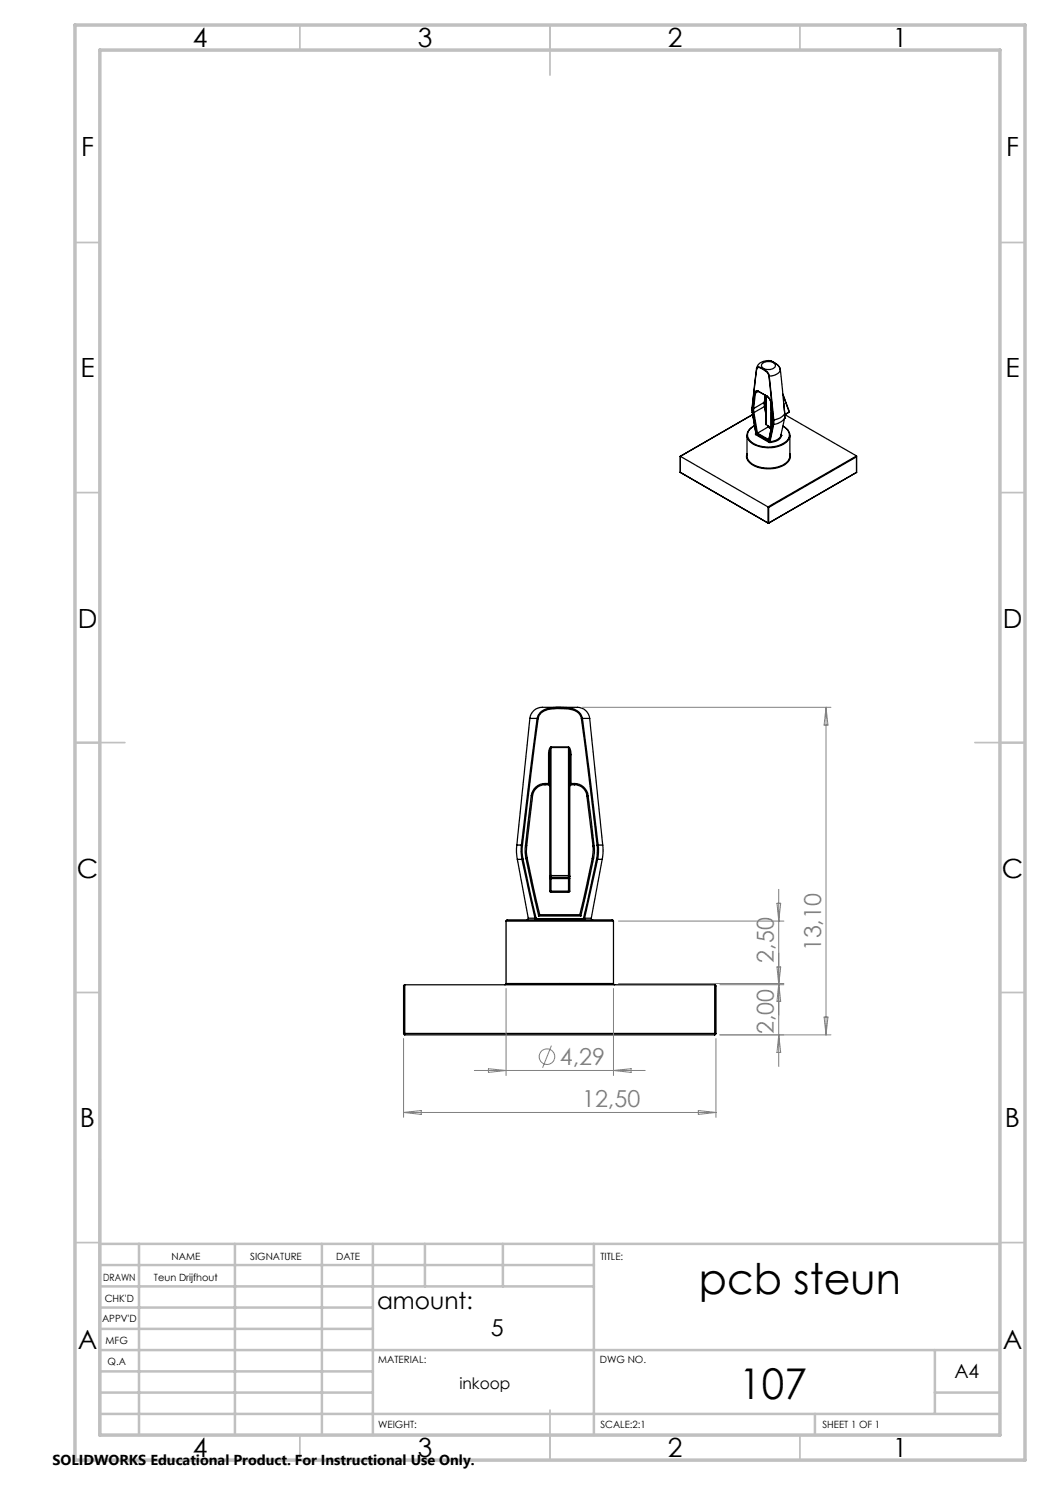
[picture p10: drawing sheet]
<svg xmlns="http://www.w3.org/2000/svg" width="210mm" height="297mm" viewBox="0 0 210 297" stroke-linecap="round" stroke-linejoin="round" font-family="sans-serif">
<g fill="none" stroke="#000" stroke-width=".25">
<path d="M151 78.6l-.4 3.1M151 78.6h.1M151.1 78.6l-.4 3.1M151.3 78.2l.4 .1M151.3 73.7l.2-.3a2.53 2.53 0 0 1 2.3 1.8M151.3 73.7v.1M151.3 73.7l-.9 7.8M151.3 78.2h.1M151.3 78.2l-.2 .4M151.3 73.8l.2-.3a2.76 2.76 0 0 1 2.3 1.7M151.3 73.8l-.8 7.8M151.7 78.3l-.6 .3"/>
<path d="M151.7 78.3a.46 .46 0 0 0-.5-.1 .46 .46 0 0 0-.2 .4M151.7 78.3h.1M151.7 78.3l1.7 1M152.4 72.8a1.74 1.74 0 0 1 2.7 .3 1.53 1.53 0 0 1-2.2 .7 .66 .66 0 0 1-.5-1zM153.2 79.1v5.8M153.4 79.2a1.68 1.68 0 0 1 .8 1.3M153.4 79.2h.1M153.4 79.3l.5 .5 .2 .6M153.8 75.2l.9 8.8M153.8 75.2h.1M153.8 75.2l1 8.8M153.9 72.1h-.2a2.17 2.17 0 0 0-2.4 1.6"/>
<path d="M153.9 72.1a2.72 2.72 0 0 1 2.2 1.8M153.9 72.1h.2a2.78 2.78 0 0 1 2 1.8M156.1 73.9a2.13 2.13 0 0 1-2.3 1.3M156.1 73.9l.6 6.7M156.6 78.8l1.3 3.5M156.6 79l1.2 3.4M136.1 94.4h.1M136.1 91.3h.1M136.1 94.4v.1M136.1 94.5l17.5 10.1M136.1 91.3v3.2M136.1 91.3l17.5 10.1"/>
<path d="M149.4 87.1v4.1a2.7 2.7 0 0 0 2.6 2.2 5.5 5.5 0 0 0 5.8-1.5l.2-.6v-4.2M149.4 90.7a1.99 1.99 0 0 0 1.3 2.4 6.4 6.4 0 0 0 6.9-.7 1.55 1.55 0 0 0 .4-1.7M149.5 86.5v.1a2.04 2.04 0 0 0 1.5 2.4 6 6 0 0 0 6.6-1 1.44 1.44 0 0 0 .3-1.5M150.4 81.5l.1 1M150.4 81.5l.1 .1M150.5 82.5l.7 4.2M150.5 81.6v.9M150.5 82.5h.1M150.5 82.5l.7 4.3M150.5 82.9l-14.4 8.4M150.6 81.7v.8M150.6 81.7h.1"/>
<path d="M150.6 82.5l.8 4.2M150.7 81.7l.1 .8M150.8 82.5h-.2M150.8 82.5l.7 4.1M150.9 85.2a1.8 1.8 0 0 0-1.4 1.6 1.8 1.8 0 0 0 1.1 1.8 6.1 6.1 0 0 0 6.9-.6 1.72 1.72 0 0 0-.7-2.6l-.2-.2 1 .8 .3 .5M150.9 85.2l-.2 .1a2.43 2.43 0 0 0-1.2 1.2M151.1 86.8v.1M151.1 86.9l2.7 1.6M151.2 86.7h.1M151.2 86.6l-.1 .2M151.2 86.7v.1M151.2 86.7l-.1 .1"/>
<path d="M151.2 86.8l-.1 .1M151.2 86.8l2.7 1.5M151.4 86.7l2.3 1.4M151.5 86.6l-.1 .1M151.5 86.6l2.2 1.3M152.9 80.5v.8M152.9 80.5l-2.2 1.2M152.9 80.4v.9M152.9 80.4l.1-1.3-.1 1.4M152.9 80.4v.1M152.9 81.3l.3 1.5M152.9 81.3l-2.1 1.2"/>
<path d="M152.9 81.3l.3 1.3M152.9 81.3h.1M153.2 84.8v.1M153.2 81.4l-.2 .1M153.2 84.9l1 .6M153.6 85.1v.3M153.6 85.2v.2M153.6 85.4l-2.1 1.2M153.6 85.4l.6 .4M153.6 85.4h.1M153.6 85.4l.6 .3M153.8 88.5h.2"/>
<path d="M153.9 88.3h.1M153.9 88.3l-.1 .2M154 88.3v.2M154.1 80.4l.4 3.5M154.1 80.4l.1 .1M154.2 80.5l.3 3.4M154.2 80.9v4.6M154.2 85.5h.1M154.3 85.4l-.1 .1M154.3 82.4v2.8M154.4 84.7l-.7 3.4M154.4 84.7h.1"/>
<path d="M154.5 83.9l-.1 .8M154.5 84.7l-.8 3.4M154.5 83.9v.8M154.5 83.9h.1M154.6 84.9l-.7 3.4M154.6 84.9h.1M154.7 84l-.1 .9M154.7 84h.1M154.7 84.9l-.7 3.4M154.8 84l-.1 .9M156.2 87.1h.1M156.2 87.1a2.3 2.3 0 0 1-2.2 1.2"/>
<path d="M156.2 86.9v.2M156.3 87.1a2.22 2.22 0 0 1-2.3 1.4M156.7 80.6l.3 2.1M156.9 83.6a3.3 3.3 0 0 1-2.2 1.3M156.9 83.6l-.7 3.3M156.9 83.6h.1M157 82.7l-.1 .9M157 82.7a3.1 3.1 0 0 1-2.2 1.3M157 82.7h.1M157.8 82.4l-.8 .5 14.3 8.3M157.8 82.4h.1M157.8 82.4l-.8 .5"/>
<path d="M157.9 82.4h-.1M157.9 82.3l-.1 .1M157.9 82.3v.1M171.3 94.5l-17.6 10.1M171.3 94.4v.1M171.3 91.2v.2l-17.6 10.1M171.3 94.5h.1M171.3 91.3v3.2M171.3 91.2l-17.7 10.2M153.6 101.4l.1 .1M153.6 104.6h.1M153.6 101.4v3.2"/>
<path d="M153.7 104.6h.1M153.7 101.5v3.1M106 143.7a2.93 2.93 0 0 1 3.6-2.2h5.4a2.62 2.62 0 0 1 2.9 2.2M106 143.7h1.4M106 143.7l-2.6 25.3M106.3 159.1l-1.2 10M106.3 159.1l.2 .1M106.5 159.2l-1.2 10M107.4 143.7a2.92 2.92 0 0 1 2.7-2.1 12.4 12.4 0 0 1 4.9 .3 2.52 2.52 0 0 1 1.5 1.8M107.4 143.7h.2M107.4 143.7l-3.1 25.3M107.6 143.7a2.59 2.59 0 0 1 2.5-1.9 8.4 8.4 0 0 1 5.2 .5 1.91 1.91 0 0 1 1 1.4"/>
<path d="M107.6 143.7l-3.1 25.3M109 156.7a2.8 2.8 0 0 0-2.7 2.4M109 156.9a2.55 2.55 0 0 0-2.5 2.3M109 156.7v.2M109 156.7h.7M109 156.9h.7M109.7 151h.3M109.7 156.7l.3 .5-.3-.3M109.7 156.7v.2M109.7 151v5.7M110 151v24.2M110.2 149.5l-.2 .4v1.1"/>
<path d="M110.2 149.4a1.62 1.62 0 0 0-.5 1.6M110.2 149.4v.1M110.2 149.5v25.6M110.2 149.5h3.5M110.2 149.4h3.5M113.7 149.5l.2 .4v1.1M113.7 149.4v.1M113.7 149.4a1.62 1.62 0 0 1 .5 1.6M113.7 149.5v25.6M113.9 151h.3M113.9 151v24.2M114.2 156.7l-.3 .5 .3-.3"/>
<path d="M114.2 156.7v.2M114.2 151v5.7M114.2 156.7h.7M114.2 156.9h.7M114.9 156.7a2.73 2.73 0 0 1 2.7 2.4M114.9 156.7v.2M114.9 156.9a2.48 2.48 0 0 1 2.5 2.3M116.3 143.7l3.1 25.3M116.5 143.7h-.2M116.5 143.7l3.1 25.3M116.5 143.7h1.4M117.4 159.2l1.2 10"/>
<path d="M117.6 159.1l1.2 10M117.6 159.1l-.2 .1M117.9 143.7l2.6 25.3M103.4 169l-.1 1.5 .2 1.4M103.4 169h.9M103.5 171.9h.9M103.5 171.9l2.2 11.8M104.3 169l-.1 1.4 .2 1.5M104.3 169h.2M104.4 171.9l2.6 11.8M104.5 169l-.1 1.4 .2 1.4M104.6 171.8l-.2 .1"/>
<path d="M104.6 171.8l2.6 11.8M105.1 169.1l-.1 1.3 .2 1.3M105.1 169.1l.2 .1M105.2 171.7l2.5 11.5M105.3 169.2v1.2l.1 1.3M105.4 171.7h-.2M105.4 171.7l2.5 11.2M110 175.2l.2 .3M110 175.7h.2M110 175.2v.5M110 178.2h.2M110 178.2l.2 .3"/>
<path d="M110 175.7v2.5M110.2 175.1l-.2 .1M110.2 175.1v.4M110.2 175.5v.2M110.2 178.2v.3M110.2 175.5h3.5M110.2 175.1h3.5M110.2 175.7v2.5M110.2 175.7h3.5M110.2 178.2h3.5M110.2 178.5h3.5M113.7 175.1v.4"/>
<path d="M113.7 175.1l.2 .1M113.7 175.5v.2M113.7 175.7h.2M113.7 178.2v.3M113.7 178.2h.2M113.7 175.7v2.5M113.9 175.2l-.2 .3M113.9 175.2v.5M113.9 178.2l-.2 .3M113.9 175.7v2.5M118.5 171.7l-2.5 11.2M118.5 171.7h.2"/>
<path d="M118.6 169.2l-.1 2.5M118.7 171.7l-2.5 11.5M118.8 169.1l.1 1.3-.2 1.3M118.8 169.1l-.2 .1M119.3 171.8l.2 .1M119.3 171.8l-2.6 11.8M119.4 169l-.1 2.8M119.5 171.9l-2.6 11.8M119.5 171.9h.9M119.6 169l.1 1.5-.2 1.4M119.6 169h-.2M119.6 169h.9"/>
<path d="M120.4 171.9l-2.1 11.8M120.5 169l.1 1.5-.2 1.4M81 197l-.3 .1v9.6M81 197v9.7M81 197h61.9M101.2 196.7l-.2 .3M101.2 184.2l.2-.2h21.1l.2 .2M101.2 196.7h21.5M101.2 184.2h21.5M101.2 184.2v12.5M105.7 183.7l-.3 .3M105.7 183.7h1.3"/>
<path d="M107 183.7h.2M107 183.7v.3l.2-.3M107 183.7h.1M107.2 183.6l-.2 .1M107.2 183.7h9.5M107.2 183.6v.1M107.7 183.2h8.5M107.9 182.9l-.2 .3M107.9 182.9h8.1M116 182.9l.2 .3M116.7 183.7h.2M116.7 183.7l.2 .3v-.3"/>
<path d="M116.7 183.6l.2 .1M116.7 183.6v.1M116.9 183.7h1.4M116.9 183.7h.1M118.3 183.7l.2 .3M122.7 196.7l.2 .3M122.7 184.2v12.5M142.9 197l.3 .1v9.6M142.9 197v9.7M80.7 206.7l.3 .3M80.7 206.7h.3M81 206.7v.3"/>
<path d="M81 207h61.9M81 206.7h61.9M142.9 206.7v.3M142.9 206.7h.3M143.2 206.7l-.3 .3"/>
</g>
<g fill="none" stroke="#808080" stroke-width=".2">
<path d="M116.5 141.5h49.7M165.2 141.5v65.5M165.2 141.5l.4 3.5h-.8zM155.8 177.9v35.4M101.2 197.7v17.4M122.7 197.7v17.4M123.7 196.7h33.1M123.7 184.2h33.1M144 197h12.8M155.4 193.4h.7l-.3 3.6zM155.4 180.7h.7l-.3 3.5zM155.8 196.7l.3 3.6h-.7z"/>
<path d="M80.7 207.7v15.8M94.9 214.1h34.1M97.7 213.7l3.5 .4-3.5 .4zM110.3 209.1l-1.8 4.5M122.7 214.1l3.5-.4v.8zM143.2 207.7v15.8M144 207h22.2M155.8 207l.3 3.5h-.7zM164.8 203.4h.8l-.4 3.6zM80.7 222.5h62.5M80.7 222.5l3.5-.4v.8zM139.7 222.1l3.5 .4-3.5 .4z"/>
<circle cx="109.4" cy="211.3" r="1.55"/>
</g>
<g fill="none" stroke="#c0c0c0" stroke-width=".35">
<path d="M60 5v5M110 5v10M160 5v5M15 48.5h5M200 48.5h5M15 98.5h5M200 98.5h5M15 148.5h10M195 148.5h10M15 198.5h5M200 198.5h5M15 248.5h5"/>
<path d="M200 248.5h5M60 287v5M110 282v10M160 287v5"/>
</g>
<g fill="none" stroke="#c0c0c0" stroke-width=".5">
<path d="M20 231.8v55.2M20 248.8h180M20 257.3h98.8M20 253h98.8M27.8 248.8v38.2M47 248.8v38.2M64.4 248.8v38.2M74.6 248.8v38.2M85 248.8v8.5M100.6 248.8v8.5M118.8 248.8v38.2M20 265.8h54.6"/>
<path d="M20 261.5h54.6M20 278.5h54.6M20 274.3h54.6M20 270h180M187 278.5h13M187 270v12.8M20 282.8h180M163 282.8v4.2"/>
</g>
<path d="M15 5h190v287h-190zM20 10h180v277h-180z" fill="none" stroke="#c0c0c0" stroke-width=".7"/>
<g font-size="8.5">
<text x="139.8" y="258.8">pcb steun</text>
<text x="147.9" y="279.7">107</text>
</g>
<g font-size="5.3">
<text x="38.5" y="9.5">4</text>
<text x="83.5" y="9.5">3</text>
<text x="133.6" y="9.5">2</text>
<text x="178.6" y="9.5">1</text>
<text x="16.2" y="31.2">F</text>
<text x="201.2" y="31.2">F</text>
<text x="16.1" y="75.5">E</text>
<text x="201.1" y="75.5">E</text>
<text x="15.5" y="125.5">D</text>
<text x="200.5" y="125.5">D</text>
<text x="15.4" y="175.5">C</text>
<text x="200.4" y="175.5">C</text>
<text x="16" y="225.5">B</text>
<text x="201" y="225.5">B</text>
<text x="15.5" y="269.7">A</text>
<text x="200.5" y="269.7">A</text>
<text x="38.5" y="291.5">4</text>
<text x="83.5" y="291.5">3</text>
<text x="133.6" y="291.5">2</text>
<text x="178.6" y="291.5">1</text>
</g>
<g font-size="4.7" fill="#808080">
<text x="164.2" y="190.3" transform="rotate(-90 164.2 190.3)">13,10</text>
<text x="154.8" y="192.5" transform="rotate(-90 154.8 192.5)">2,50</text>
<text x="154.8" y="206.9" transform="rotate(-90 154.8 206.9)">2,00</text>
<text x="112" y="213">4,29</text>
<text x="116.4" y="221.5">12,50</text>
</g>
<g font-size="4.7">
<text x="75.4" y="261.7">amount:</text>
<text x="98.2" y="267.1">5</text>
</g>
<text font-size="3.9" x="190.9" y="275.5">A4</text>
<text font-size="3.2" x="91.9" y="277.9">inkoop</text>
<text font-size="2.9" x="10.5" y="292.9">SOLIDWORKS Educational Product. For Instructional Use Only.</text>
<g font-size="2">
<text x="34.3" y="252">NAME</text>
<text x="50" y="251.9">SIGNATURE</text>
<text x="67.2" y="251.9">DATE</text>
<text x="120.1" y="251.9">TITLE:</text>
<text x="20.6" y="256.1">DRAWN</text>
<text x="30.8" y="256.1">Teun Drijfhout</text>
<text x="20.9" y="260.3">CHK'D</text>
<text x="20.4" y="264.4">APPV'D</text>
<text x="21.1" y="268.8">MFG</text>
<text x="21.5" y="273">Q.A</text>
<text x="75.6" y="272.5">MATERIAL:</text>
<text x="120" y="272.5">DWG NO.</text>
<text x="75.6" y="285.5">WEIGHT:</text>
<text x="120.1" y="285.6">SCALE:2:1</text>
<text x="164.5" y="285.6">SHEET 1 OF 1</text>
</g>
</svg>
